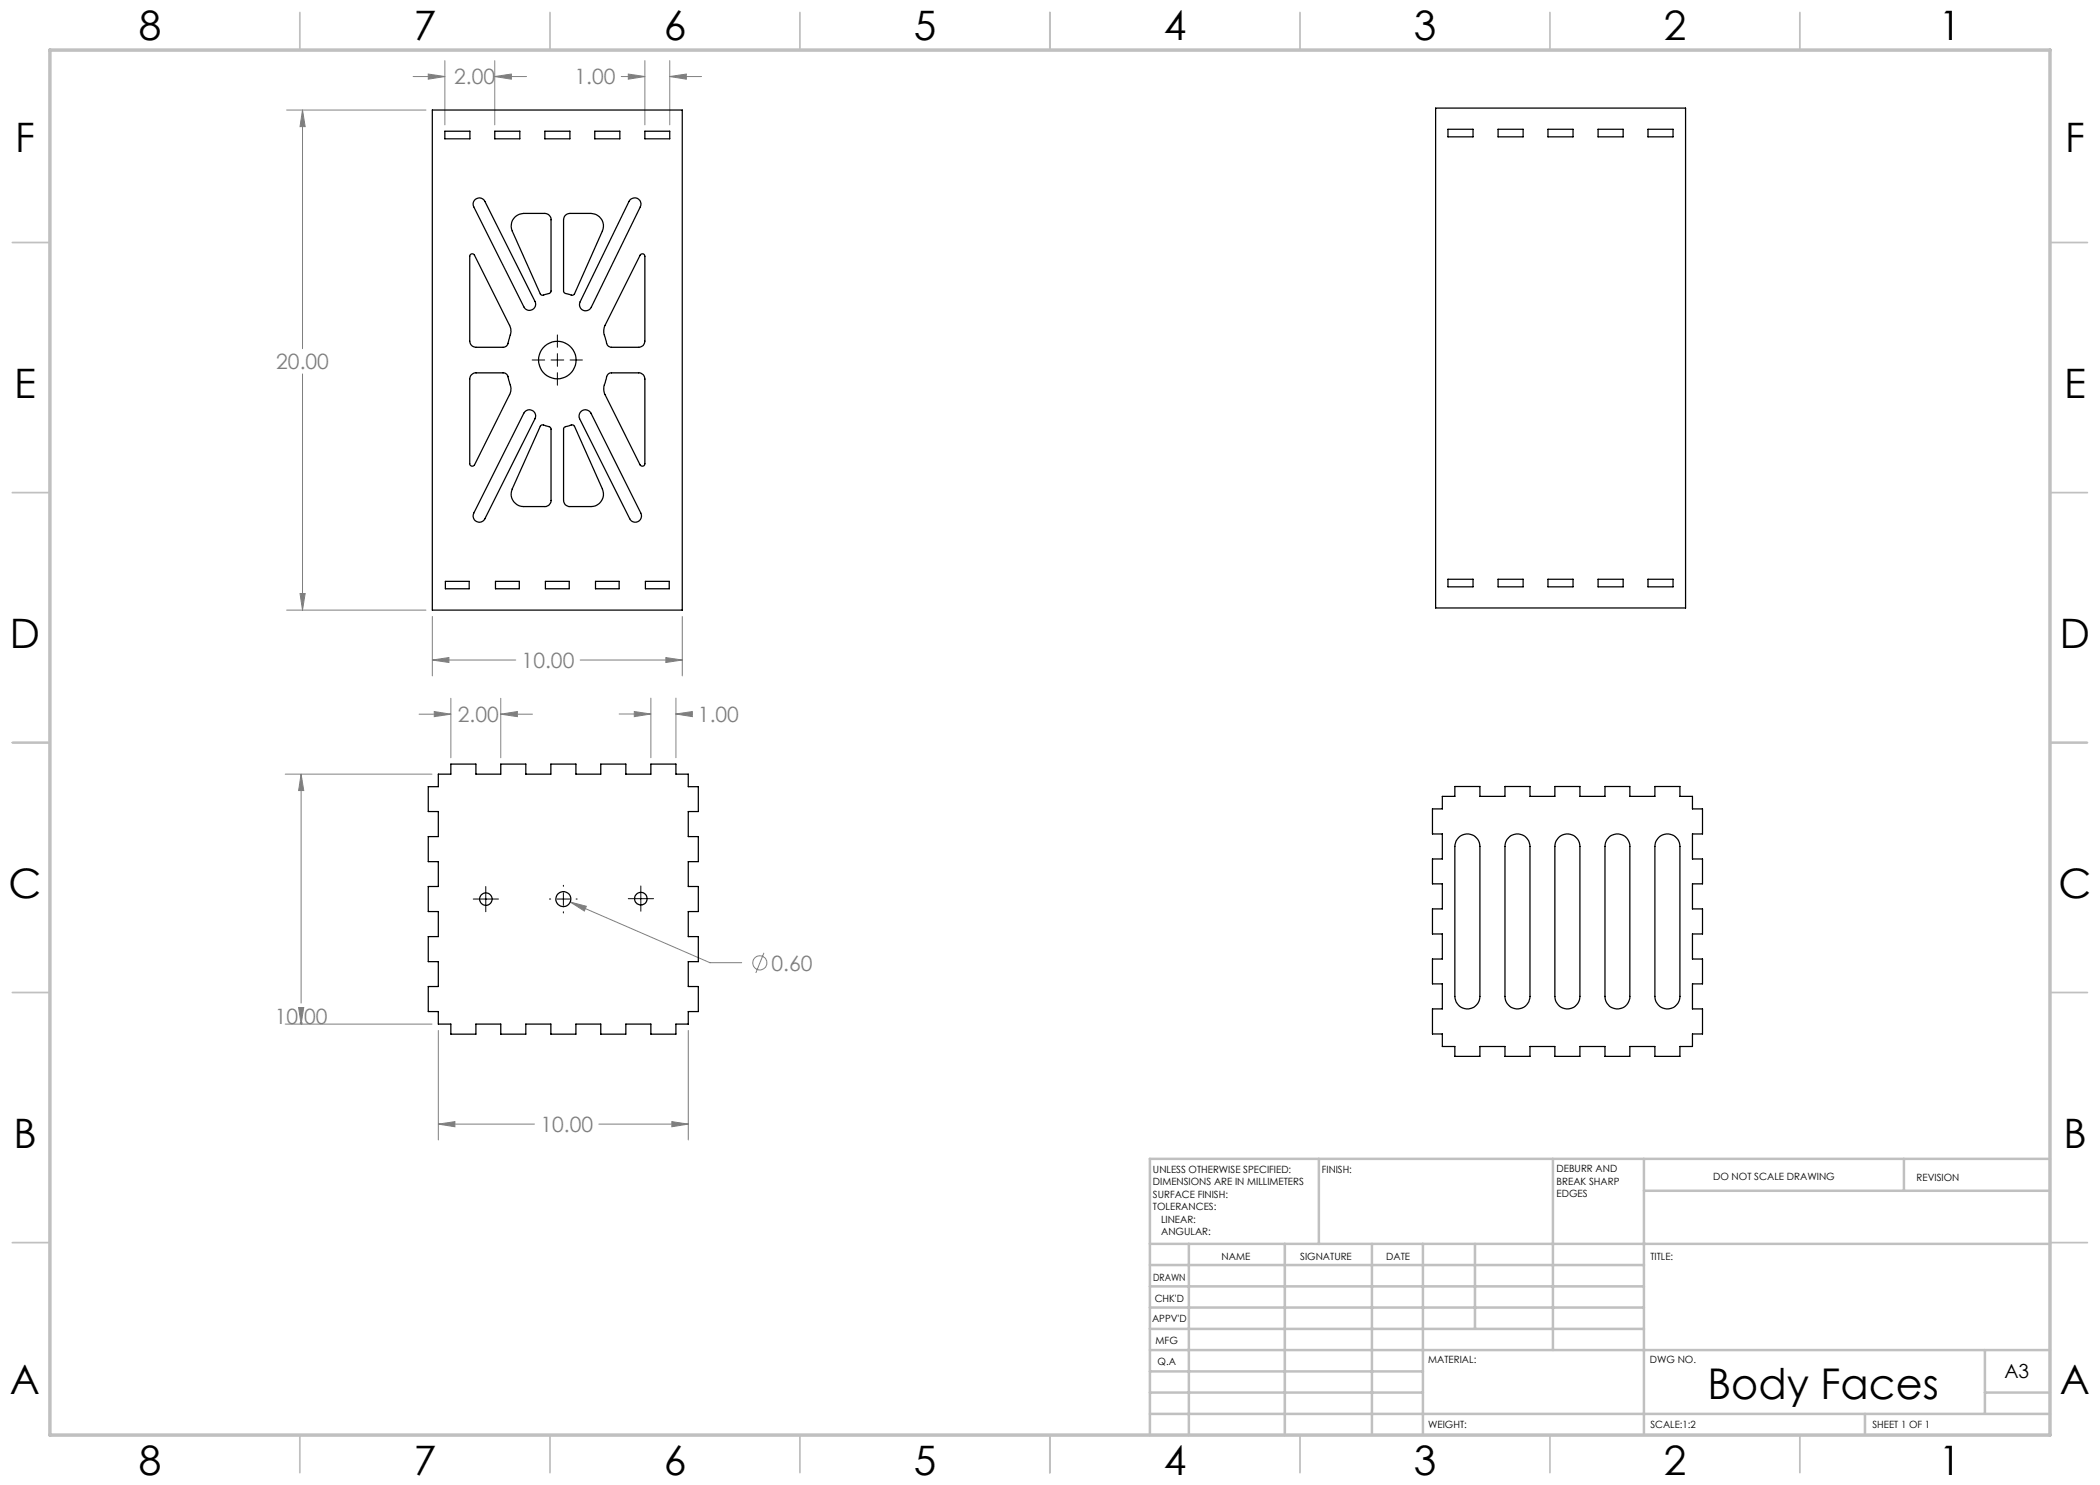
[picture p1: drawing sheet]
<svg xmlns="http://www.w3.org/2000/svg" width="420mm" height="297mm" viewBox="0 0 420 297" stroke-linecap="round" stroke-linejoin="round" font-family="sans-serif">
<g fill="none" stroke="#808080" stroke-width=".2">
<path d="M82.6 15.3h6.4M85.7 14.8l3.3 .5-3.3 .5zM89 12.1v12.9M99 15.3l3.3-.5v1zM99 15.3h6.3M99 12.1v12.9M124.2 15.3h4.8M125.7 14.8l3.3 .5-3.3 .5zM129 12.1v12.9M133.9 15.3l3.4-.5v1zM133.9 12.1v12.9M133.9 15.3h6.4"/>
<path d="M57.3 22h27.9M60.5 22l.5 3.3h-1zM60.5 22v47.7M60.5 74.8v47.2M60 118.7h1l-.5 3.3zM57.3 122h27.9M86.5 132l3.3-.5v1zM86.5 123.3v11.9M86.5 132h16.7M90.2 139.7v11.8M100.2 139.7v11.8M116 132h20.5"/>
<path d="M130.2 139.6v11.9M133.2 131.5l3.3 .5-3.3 .5zM135.2 139.6v11.9M136.5 123.3v11.9M57 154.8h29.4M60.2 154.8v45.8M60.2 154.8l.5 3.3h-1zM83.8 142.8h6.4M86.9 142.3l3.3 .5-3.3 .5zM100.2 142.8h6.3M100.2 142.8l3.3-.5v1zM123.8 142.8h6.4"/>
<path d="M126.9 142.3l3.3 .5-3.3 .5zM135.2 142.8h3.2M135.2 142.8l3.3-.5v1zM114.1 180.4l3.2 .9-.4 .9zM114.1 180.4l27.9 12.1h6.3M152.8 190.6l-1.6 4M57 204.8h29.4M59.7 201.5h1l-.5 3.3zM60.2 204.8h.1M87.7 206.1v21.9M137.7 206.1v21.9M87.7 224.8l3.3-.5v1.1z"/>
<path d="M87.7 224.8h19.2M119.8 224.8h17.9M134.4 224.3l3.3 .5-3.3 .6z"/>
<circle cx="152" cy="192.6" r="1.42"/>
</g>
<g fill="none" stroke="#000" stroke-width=".2">
<path d="M106.4 72h2.5M110.2 72h2.5M111.5 67v2.5M111.5 70.7v2.6M111.5 74.5v2.5M114 72h2.5M94.7 179.8h5M97.2 177.3v5M109.9 179.8h.2M111.4 179.8h2.5M112.7 177.1v.2M112.7 178.5v2.6"/>
<path d="M115.2 179.8h.2M125.7 179.7h5M128.2 177.2v5M112.7 182.3v.3"/>
</g>
<g fill="none" stroke="#c0c0c0" stroke-width=".35">
<path d="M60 2.5v7.5M110 2.5v7.5M160 2.5v7.5M210 2.5v7.5M260 2.5v7.5M310 2.5v7.5M360 2.5v7.5M2.5 48.5h7.5M410 48.5h7.5M2.5 98.5h7.5M410 98.5h7.5M2.5 148.5h7.5"/>
<path d="M410 148.5h7.5M2.5 198.5h7.5M410 198.5h7.5M2.5 248.5h7.5M410 248.5h7.5M60 287v7.5M110 287v7.5M160 287v7.5M210 287v7.5M260 287v7.5M310 287v7.5M360 287v7.5"/>
</g>
<g fill="none" stroke="#c0c0c0" stroke-width=".5">
<path d="M263.8 231.8v17M310.6 231.8v38.2M328.8 231.8v55.2M328.8 238.2h81.2M380.8 231.8v6.4M410 231.8h-180v55.2M230 248.8h180M230 257.3h98.8M230 253h98.8M237.8 248.8v38.2M257 248.8v38.2M274.4 248.8v38.2"/>
<path d="M284.6 248.8v38.2M295 248.8v17M230 265.8h98.8M230 261.5h98.8M230 278.5h54.6M230 274.3h54.6M230 270h180M397 278.5h13M397 270v12.8M230 282.8h180M373 282.8v4.2"/>
</g>
<path d="M10 10h400v277h-400z" fill="none" stroke="#c0c0c0" stroke-width=".7"/>
<path d="M60.5 22l.5 3.3h-1zM60 118.7h1l-.5 3.3zM133.2 131.5l3.3 .5-3.3 .5zM86.5 132l3.3-.5v1zM125.7 14.8l3.3 .5-3.3 .5zM133.9 15.3l3.4-.5v1zM85.7 14.8l3.3 .5-3.3 .5zM99 15.3l3.3-.5v1zM60.2 154.8l.5 3.3h-1zM59.7 201.5h1l-.5 3.3zM87.7 224.8l3.3-.5v1.1zM134.4 224.3l3.3 .5-3.3 .6zM126.9 142.3l3.3 .5-3.3 .5zM135.2 142.8l3.3-.5v1zM86.9 142.3l3.3 .5-3.3 .5zM100.2 142.8l3.3-.5v1zM114.1 180.4l2.8 1.8 .4-.9z" fill="#808080"/>
<g fill="none" stroke="#000" stroke-width=".25">
<path d="M86.5 22h50v100h-50zM89 26.2h5v1.6h-5zM95 39.9a1.23 1.23 0 0 1 2 .4l10 20a1.24 1.24 0 0 1-.6 1.6 1.24 1.24 0 0 1-1.6-.5l-10-20a1.2 1.2 0 0 1 .2-1.5zM99 26.2h5v1.6h-5zM109 26.2h5v1.6h-5zM119 26.2h5v1.6h-5zM129 26.2h4.9v1.6h-4.9zM287.1 21.6h50v100h-50zM289.6 25.9h5v1.5h-5zM299.6 25.9h5v1.5h-5zM309.6 25.9h5v1.5h-5zM319.6 25.9h5v1.5h-5z"/>
<path d="M329.6 25.9h5v1.5h-5zM94.1 50.9l.4-.1 .4 .2 7 14.1a3.5 3.5 0 0 1-.2 2.9 1.28 1.28 0 0 1-1.1 1.5h-5.4a1.26 1.26 0 0 1-1.3-1.3v-16.9zM103.1 43.3a2.69 2.69 0 0 1 1.6-.6h4.3a1.26 1.26 0 0 1 1.2 1.3v14.3a2.15 2.15 0 0 1-1.7 .8l-.4-.3-5.7-12.6a2.6 2.6 0 0 1 .7-2.9zM113.1 43.1l.9-.4h4.2a2.53 2.53 0 0 1 2.3 3.5l-5.7 12.6a.7 .7 0 0 1-1 .1l-.8-.3-.3-.3v-14.3zM126 40a1.26 1.26 0 0 1 1.6-.2 1.26 1.26 0 0 1 .5 1.6l-9.8 20.1a1.24 1.24 0 0 1-1.7 .5 1.24 1.24 0 0 1-.6-1.6zM128.1 50.9l.3-.1h.4l.2 .5v16.9a1.21 1.21 0 0 1-1.3 1.3h-5.4a1.29 1.29 0 0 1-1.1-1.5l-.1-.4a2.91 2.91 0 0 1-.1-2.5zM94.2 75.1l.8-.5h5.6a1.09 1.09 0 0 1 1.1 1.2l.2 .8a2.47 2.47 0 0 1 0 2.3l-7 14.1a.51 .51 0 0 1-.6 .2 .51 .51 0 0 1-.4-.5v-16.9zM121.7 74.8l.4-.2h5.6a1.21 1.21 0 0 1 1.3 1.2v16.9a.51 .51 0 0 1-.4 .5 .51 .51 0 0 1-.6-.2l-7-14.1a3.8 3.8 0 0 1 .2-3.1l.2-.6zM105 82.4a1.24 1.24 0 0 1 1.6-.2 1.24 1.24 0 0 1 .4 1.5l-10 20a1.25 1.25 0 0 1-1.7 .6 1.25 1.25 0 0 1-.5-1.7zM108.2 85.1l.4-.1a2.33 2.33 0 0 1 1.6 .7v14.4a1.21 1.21 0 0 1-1.2 1.2h-4.3a2.5 2.5 0 0 1-2.3-3.5zM112.8 85.5l1.3-.4a.54 .54 0 0 1 .8 .2l5.6 12.5a2.51 2.51 0 0 1-2.3 3.5h-4.2a1.21 1.21 0 0 1-1.3-1.2v-14.4zM116.2 82.3a1.25 1.25 0 0 1 2 .3l10 20a1.25 1.25 0 0 1-.6 1.7 1.25 1.25 0 0 1-1.7-.6l-10-20a1.29 1.29 0 0 1 .3-1.4z"/>
<path d="M89.1 116.3h4.7v1.5h-4.7zM99.1 116.3h4.8v1.5h-4.8zM109.1 116.3h4.7v1.5h-4.7zM119.1 116.3h4.7v1.5h-4.7zM129.1 116.3h4.7v1.5h-4.7zM289.6 115.8h5v1.6h-5zM299.6 115.8h5v1.6h-5zM309.6 115.8h5v1.6h-5zM319.6 115.8h5v1.6h-5zM329.6 115.8h5v1.6h-5zM87.7 154.8h2.5v-2h5v2h5v-2h5v2h5v-2h5v2h5v-2h5v2h5v-2h5v2h2.5v2.5h2v5h-2v5h2v5h-2v5h2v5h-2v5h2v5h-2v5h2v5h-2v2.5h-2.5v2h-5v-2h-5v2h-5v-2h-5v2h-5v-2h-5v2h-5v-2h-5v2h-5v-2h-2.5v-2.5h-2v-5h2v-5h-2v-5h2v-5h-2v-5h2v-5h-2v-5h2v-5h-2v-5h2zM288.5 159.3h2.5v-2h5v2h5v-2h5v2h5v-2h5v2h5v-2h5v2h5v-2h5v2h2.5v2.5h2v5h-2v5h2v5h-2v5h2v5h-2v5h2v5h-2v5h2v5h-2v2.5h-2.5v2h-5v-2h-5v2h-5v-2h-5v2h-5v-2h-5v2h-5v-2h-5v2h-5v-2h-2.5v-2.5h-2v-5h2v-5h-2v-5h2v-5h-2v-5h2v-5h-2v-5h2v-5h-2v-5h2z"/>
<path d="M291.9 167.3a2.51 2.51 0 0 1 2.7-.3 2.51 2.51 0 0 1 1.4 2.3v30a2.5 2.5 0 0 1-2.5 2.5 2.5 2.5 0 0 1-2.5-2.5v-30l.2-1.1zM301.7 167.6a2.5 2.5 0 0 1 2.7-.6 2.5 2.5 0 0 1 1.6 2.3v30a2.5 2.5 0 0 1-2.5 2.5 2.5 2.5 0 0 1-2.5-2.5v-30l.1-.7zM311.6 167.6a2.5 2.5 0 0 1 2.8-.6 2.5 2.5 0 0 1 1.6 2.3v30a2.5 2.5 0 0 1-2.5 2.5 2.5 2.5 0 0 1-2.5-2.5v-30l.1-.7zM321.9 167.3a2.5 2.5 0 0 1 2.7-.3 2.5 2.5 0 0 1 1.4 2.3v30a2.49 2.49 0 0 1-2.5 2.5 2.49 2.49 0 0 1-2.5-2.5v-30l.2-1.1zM331.9 167.3a2.51 2.51 0 0 1 2.7-.3 2.51 2.51 0 0 1 1.4 2.3v30a2.5 2.5 0 0 1-2.5 2.5 2.5 2.5 0 0 1-2.5-2.5v-30l.2-1.1z"/>
<circle cx="111.5" cy="72" r="3.7"/>
<circle cx="97.2" cy="179.8" r="1.24"/>
<circle cx="112.7" cy="179.8" r="1.51"/>
<circle cx="128.2" cy="179.7" r="1.25"/>
</g>
<text font-size="8.5" x="341.5" y="279.7">Body Faces</text>
<g font-size="8.1">
<text x="27.8" y="8">8</text>
<text x="82.8" y="8">7</text>
<text x="132.8" y="8">6</text>
<text x="182.8" y="8">5</text>
<text x="232.8" y="8">4</text>
<text x="282.8" y="8">3</text>
<text x="332.8" y="8">2</text>
<text x="387.8" y="8">1</text>
<text x="3" y="30.4">F</text>
<text x="413" y="30.4">F</text>
<text x="2.8" y="79.6">E</text>
<text x="412.8" y="79.6">E</text>
<text x="2" y="129.6">D</text>
<text x="412" y="129.6">D</text>
<text x="1.7" y="179.6">C</text>
<text x="411.7" y="179.6">C</text>
<text x="2.7" y="229.6">B</text>
<text x="412.7" y="229.6">B</text>
<text x="2" y="278.9">A</text>
<text x="412" y="278.9">A</text>
<text x="27.8" y="295">8</text>
<text x="82.8" y="295">7</text>
<text x="132.8" y="295">6</text>
<text x="182.8" y="295">5</text>
<text x="232.8" y="295">4</text>
<text x="282.8" y="295">3</text>
<text x="332.8" y="295">2</text>
<text x="387.8" y="295">1</text>
</g>
<g font-size="4.2" fill="#808080">
<text x="90.8" y="16.9">2.00</text>
<text x="114.9" y="16.9">1.00</text>
<text x="55.3" y="73.8">20.00</text>
<text x="104.3" y="133.6">10.00</text>
<text x="91.5" y="144.4">2.00</text>
<text x="139.6" y="144.4">1.00</text>
<text x="154.3" y="194.1">0.60</text>
<text x="55" y="204.7">10.00</text>
<text x="108.1" y="226.4">10.00</text>
</g>
<text font-size="3.9" x="400.9" y="275.5">A3</text>
<g font-size="2">
<text x="230.6" y="234.6">UNLESS OTHERWISE SPECIFIED:</text>
<text x="230.6" y="237.1">DIMENSIONS ARE IN MILLIMETERS</text>
<text x="230.6" y="239.6">SURFACE FINISH:</text>
<text x="264.4" y="234.6">FINISH:</text>
<text x="311.3" y="234.5">DEBURR AND</text>
<text x="311.3" y="237">BREAK SHARP</text>
<text x="311.3" y="239.5">EDGES</text>
<text x="342.6" y="236">DO NOT SCALE DRAWING</text>
<text x="383.3" y="236.2">REVISION</text>
<text x="230.6" y="242.1">TOLERANCES:</text>
<text x="232.2" y="244.6">LINEAR:</text>
<text x="232.2" y="247.1">ANGULAR:</text>
<text x="244.3" y="252">NAME</text>
<text x="260" y="251.9">SIGNATURE</text>
<text x="277.2" y="251.9">DATE</text>
<text x="330.1" y="251.9">TITLE:</text>
<text x="230.6" y="256.1">DRAWN</text>
<text x="230.9" y="260.3">CHK'D</text>
<text x="230.4" y="264.4">APPV'D</text>
<text x="231.1" y="268.8">MFG</text>
<text x="231.5" y="273">Q.A</text>
<text x="285.6" y="272.5">MATERIAL:</text>
<text x="330" y="272.5">DWG NO.</text>
<text x="285.6" y="285.5">WEIGHT:</text>
<text x="330.1" y="285.6">SCALE:1:2</text>
<text x="374.5" y="285.6">SHEET 1 OF 1</text>
</g>
</svg>
